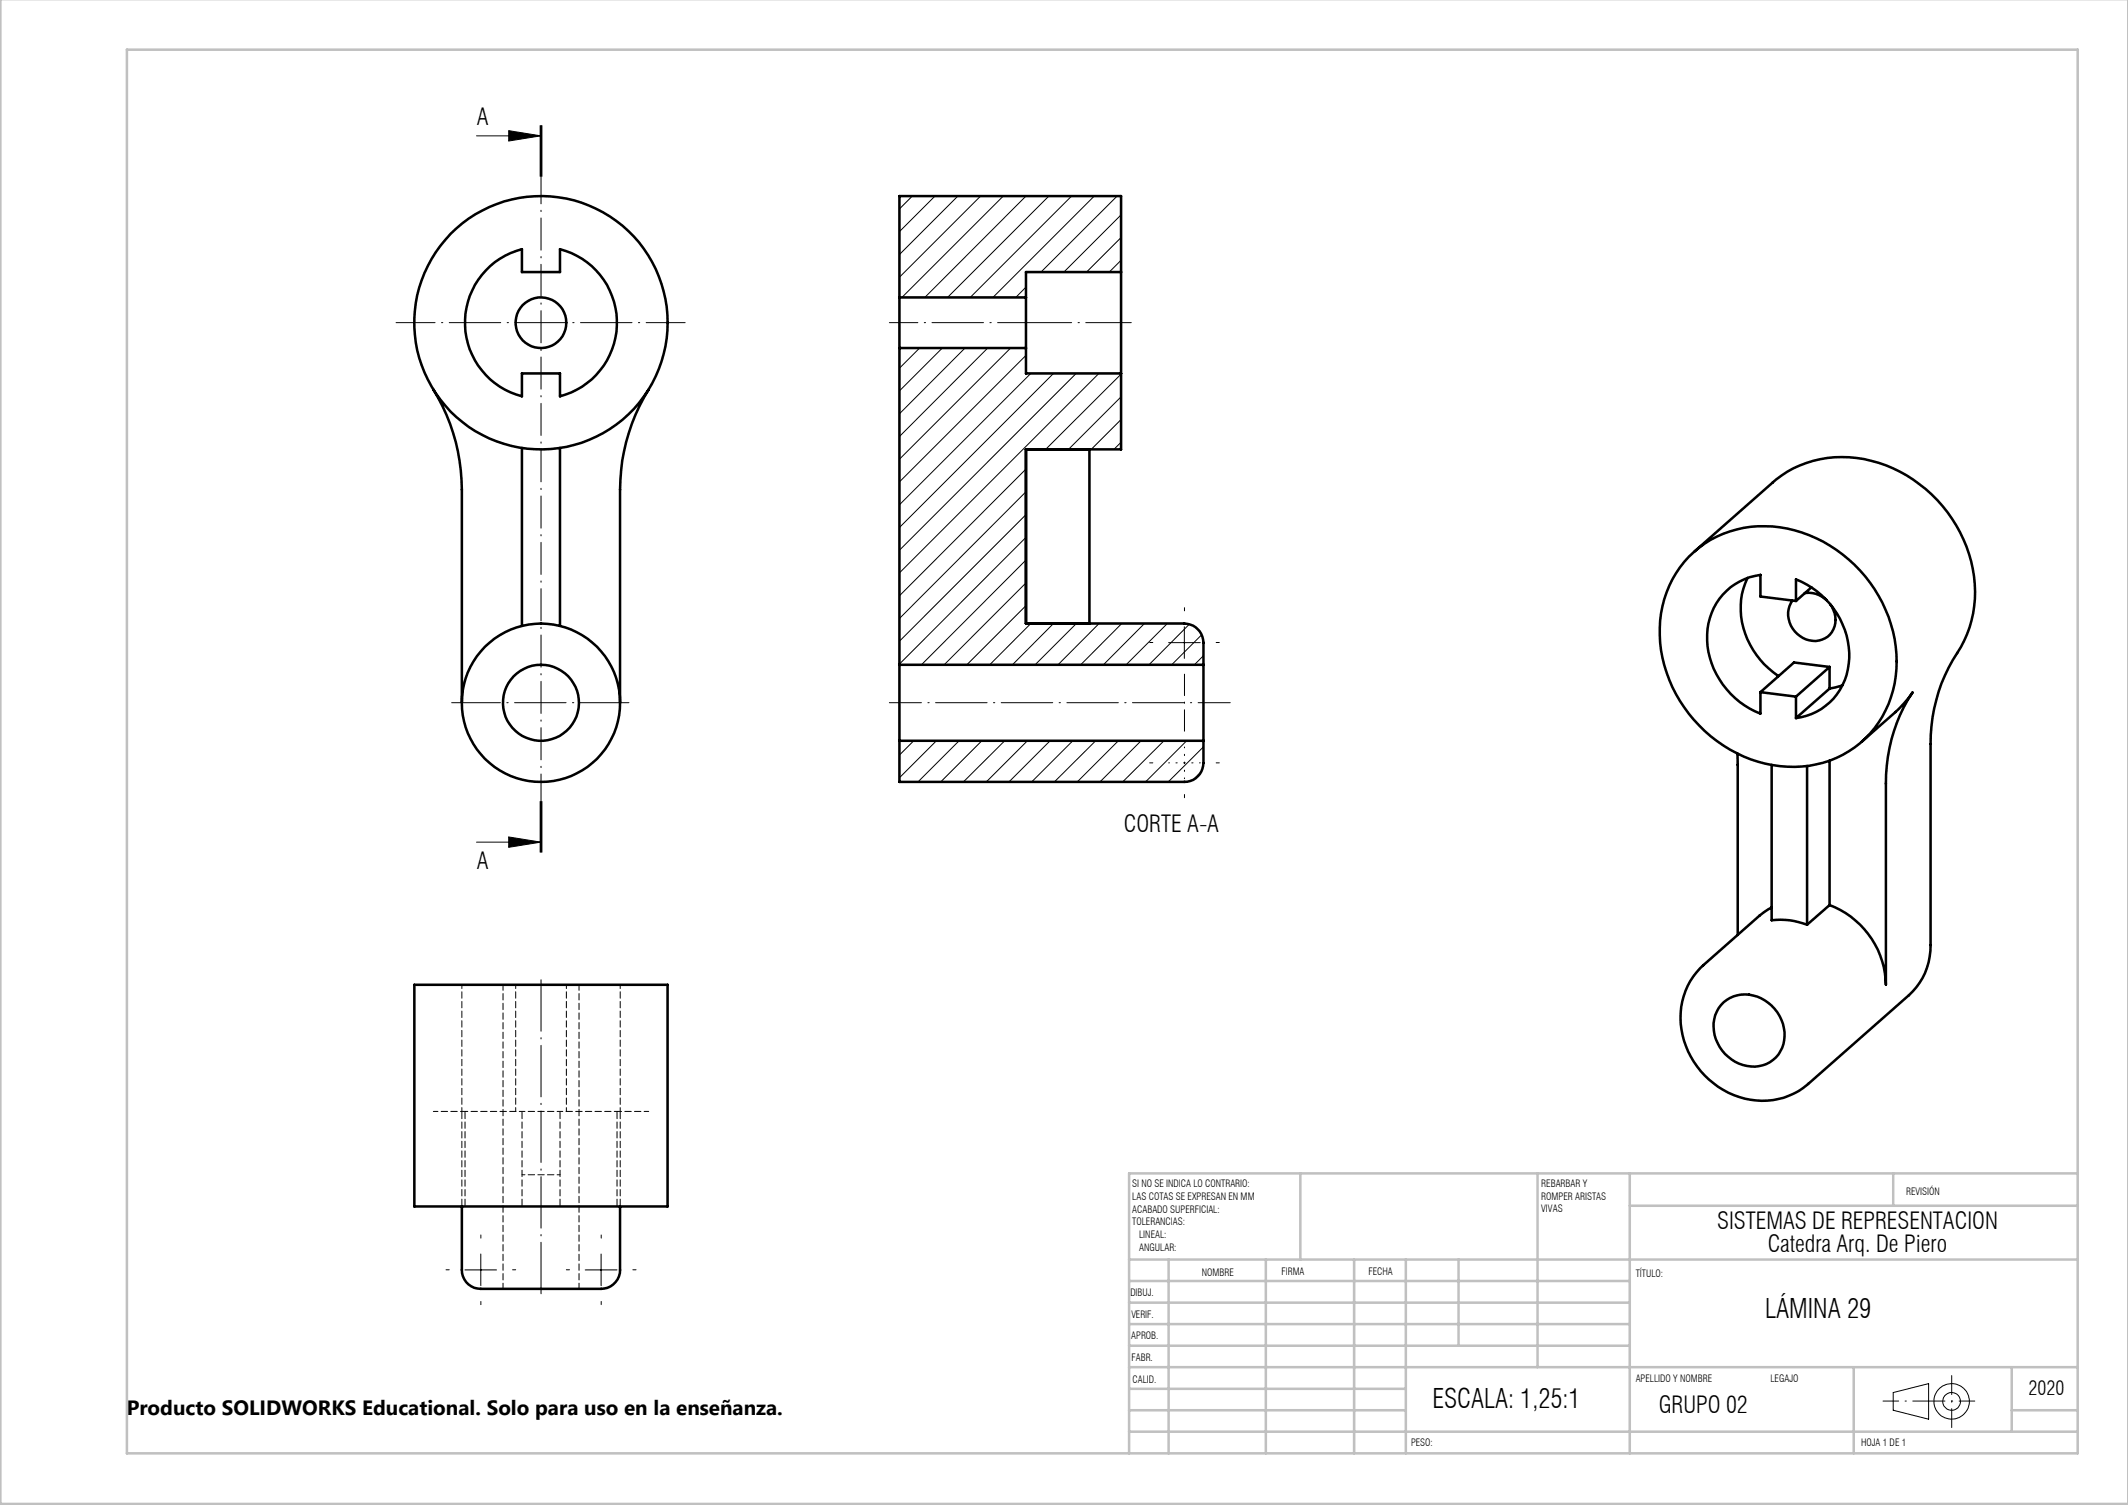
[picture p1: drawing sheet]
<svg xmlns="http://www.w3.org/2000/svg" width="420mm" height="297mm" viewBox="0 0 420 297" stroke-linecap="round" stroke-linejoin="round" font-family="sans-serif">
<g fill="none" stroke="#000" stroke-width=".2">
<path d="M94.1 26.8h12.7M100.4 25.8l6.4 1-6.4 1zM106.6 24.8v10M106.8 24.8v10M107 24.8v10M180.1 38.7l-2.6 2.5M184.5 38.7l-7 7M189.1 38.7l-11.6 11.5M193.5 38.7l-16 16M198 38.7l-20 20M202.5 38.7l-20 20M207 38.7l-20 20"/>
<path d="M211.5 38.7l-20 20M216 38.7l-20 20M220.5 38.7l-15 15M202.5 56.7l-2 2M221.3 42.4l-11.3 11.3M221.3 46.9l-6.8 6.8M221.3 51.4l-2.4 2.3M181.5 68.7l-4 4M186 68.7l-8.5 8.4M190.5 68.7l-13 13M194.9 68.7l-17.4 17.4M199.5 68.7l-22 21.9"/>
<path d="M202.5 70.1l-25 25M203.4 73.7l-25.9 25.9M207.9 73.7l-30.4 30.4M212.4 73.7l-34.9 34.9M216.9 73.7l-39.4 39.4M221.3 73.8l-14.9 14.9M221.3 78.3l-10.4 10.4M202.5 92.6l-25 25M202.5 97l-25 25.1M221.3 82.8l-5.9 5.9M221.3 87.3l-1.4 1.4M202.5 101.6l-25 24.9"/>
<path d="M202.5 106l-25 25.1M202.5 110.5l-20.6 20.7M202.5 115l-16.2 16.2M202.5 119.5l-11.7 11.7M203.4 123l-8.1 8.2M207.9 123l-8.1 8.2M212.4 123l-8.1 8.2M216.9 123l-8.1 8.2M221.4 123l-8.1 8.2M225.9 123l-8.1 8.2M230.4 123l-8.1 8.2M230.6 126.8h6.3"/>
<path d="M233.8 123.7v6.2M234.7 123.2l-7.9 8M237.2 125.3l-6 5.9M237.5 129.4l-1.8 1.8M106.6 158.2v10M106.8 158.2v10M107 158.2v10zM180.3 146.2l-2.8 2.8M184.8 146.2l-7.3 7.3M189.3 146.2l-8.1 8.1M193.8 146.2l-8.1 8.1M198.3 146.2l-8.2 8.1"/>
<path d="M202.8 146.2l-8.1 8.1M207.3 146.2l-8.2 8.1M211.7 146.2l-8.1 8.1M216.3 146.2l-8.2 8.1M220.7 146.2l-8.1 8.1M225.2 146.2l-8.1 8.1M229.7 146.2l-8.1 8.1M234.2 146.2l-8.1 8.1M237.1 152.3l-1.6 1.6M237.5 147.4l-6.9 6.9M94.1 166.2h12.7M100.4 165.2l6.4 1-6.4 1z"/>
<path d="M91.8 250.6h6.2M94.9 247.5v6.2M115.5 250.6h6.3M118.6 247.5v6.2M373.7 274.8l6.9-1.8v7.1l-6.9-1.8z"/>
<circle cx="385.2" cy="276.6" r="1.75"/>
<circle cx="385.2" cy="276.5" r="3.5"/>
</g>
<path d="M371.6 276.5h18.2" fill="none" stroke="#000" stroke-width=".2" stroke-dasharray="6.3 1.3 .3 1.3" stroke-dashoffset="3.3"/>
<path d="M385.2 271.5v10.2" fill="none" stroke="#000" stroke-width=".2" stroke-dasharray="6.3 1.3 .3 1.3" stroke-dashoffset="2.6"/>
<g fill="none" stroke="#c0c0c0" stroke-width=".5">
<path d="M.1 -.1v296.9h419.9M25 9.8h385.1v277h-385.1zM256.6 231.6v17M303.5 231.6v38.2M321.7 231.6v55.2M321.7 237.9h88.4M373.7 231.6v6.3M410.1 231.6h-187.3v55.2M222.8 248.6h187.3M222.8 257.1h98.9M222.8 252.8h98.9M230.6 248.6v38.2"/>
<path d="M249.8 248.6v38.2M267.3 248.6v38.2M277.5 248.6v38.2M287.9 248.6v17M222.8 265.6h98.9M222.8 261.3h98.9M222.8 278.3h54.7M222.8 274.1h54.7M222.8 269.8h187.3M365.9 269.8v17M397.1 278.3h13M397.1 269.8v12.7"/>
<path d="M222.8 282.5h187.3"/>
</g>
<g fill="none" stroke="#000" stroke-width=".2" stroke-dasharray="10.2 1.3 .3 1.3">
<path d="M227.5 126.8h-.6M233.8 120.5v-.6M240 126.8h.7M227.5 150.5h-.6M233.8 156.8v.6M240 150.5h.7M88.7 250.6h-.7M94.9 244.3v-.6M94.9 256.8v.7M101.2 250.6h.6M112.4 250.6h-.6M118.7 244.3v-.6"/>
<path d="M118.7 256.8v.7M124.9 250.6h.6"/>
</g>
<path d="M233.8 150.5v-3.1M233.8 150.5h-3.1M233.8 150.5v3.2M233.8 150.5h3.1" fill="none" stroke="#000" stroke-width=".2" stroke-dasharray="10.2 1.3 .3 1.3" stroke-dashoffset="10"/>
<path d="M233.8 144.3v-11.3" fill="none" stroke="#000" stroke-width=".2" stroke-dasharray="10.2 1.3 .3 1.3" stroke-dashoffset="5.9"/>
<path d="M106.8 24.8v143.4" fill="none" stroke="#000" stroke-width=".2" stroke-dasharray="6.3 1.3 .3 1.3" stroke-dashoffset=".1"/>
<path d="M106.8 256.3v-64" fill="none" stroke="#000" stroke-width=".2" stroke-dasharray="10.2 1.3 .3 1.3" stroke-dashoffset="-1"/>
<path d="M223.3 63.7h-20.8" fill="none" stroke="#000" stroke-width=".2" stroke-dasharray="10.2 1.3 .3 1.3" stroke-dashoffset="1.2"/>
<path d="M202.5 63.7h-27" fill="none" stroke="#000" stroke-width=".2" stroke-dasharray="10.2 1.3 .3 1.3" stroke-dashoffset="4.5"/>
<path d="M242.8 138.7h-67.3" fill="none" stroke="#000" stroke-width=".2" stroke-dasharray="10.2 1.3 .3 1.3" stroke-dashoffset="3.8"/>
<path d="M89.1 138.7h35" fill="none" stroke="#000" stroke-width=".2" stroke-dasharray="10.2 1.3 .3 1.3" stroke-dashoffset=".5"/>
<path d="M135.2 63.7h-57" fill="none" stroke="#000" stroke-width=".2" stroke-dasharray="10.2 1.3 .3 1.3" stroke-dashoffset="2.5"/>
<path d="M100.4 25.8l6.4 1-6.4 1zM100.4 165.2l6.4 1-6.4 1z" fill="#000"/>
<g fill="none" stroke="#000" stroke-width=".5">
<path d="M95.9 53.4a14.8 14.8 0 0 1 7.1-4.2v4.5h7.5v-4.5a15 15 0 0 1 11.3 14.5 15 15 0 0 1-11.3 14.5v-4.5h-7.5v4.5a15 15 0 0 1-7.1-24.8zM177.5 58.7v10M177.5 58.7h25M202.5 58.7v10M221.3 53.7v20M221.3 53.7h-18.8v5M221.3 53.7v-15h-43.8v20M85.5 76.9a37.8 37.8 0 0 1 5.7 19.7v42.1M128 76.9a37.8 37.8 0 0 0-5.6 19.7v42.1M177.5 68.7v62.5M177.5 68.7h25M202.5 68.7v5h18.8"/>
<path d="M221.3 73.7v15h-18.8v34.3h31.3a3.9 3.9 0 0 1 3.7 3.8v4.4M103 88.4v35.1M110.5 88.4v35.1M215 88.7v34.3M333.3 109.9a21.5 21.5 0 0 1 23.8-4.3 27.4 27.4 0 0 1 17.2 26.4 20.2 20.2 0 0 1-23 19.2 27.3 27.3 0 0 1-23.6-28.8 20.9 20.9 0 0 1 5.6-12.5zM334.4 108.8l15.5-13.6a21.7 21.7 0 0 1 22.3-3.4 27.5 27.5 0 0 1 17.6 26.4 22.6 22.6 0 0 1-4.4 12.1 33 33 0 0 0-4.4 16.5v39.7a12.9 12.9 0 0 1-4.2 9.9l-19.9 17.5a14.4 14.4 0 0 1-18.7-.1 15.8 15.8 0 0 1-4.6-20.2l1.2-1.7 1.4-1.4 11-9.8 2.5-1.6M344.9 114a14.9 14.9 0 0 0 2.5 16.2 18.3 18.3 0 0 0 3.6 3.2M353.8 118.5a5.2 5.2 0 0 0 .2 5.9 5.2 5.2 0 0 0 5.6 1.8 4.4 4.4 0 0 0 1.6-6.9M354.5 118.6v-4.3a16.1 16.1 0 0 1 10 18.9 11.9 11.9 0 0 1-10 8.5M354.5 118.6l-7-.9v-4.3a12.2 12.2 0 0 0-10.5 14.1 16.6 16.6 0 0 0 10.5 13.3v-4.2M356.2 117a5.1 5.1 0 0 1 4.3 1.4M357.5 115.9l-3 2.7"/>
<path d="M177.5 131.2v15M177.5 131.2h60M237.5 131.2v15M347.5 136.6l7 .9M354.5 137.5v4.2M361.1 135.9l-6.6 5.8M361.1 131.6l-7-.9-6.6 5.9M361.1 131.6l-6.6 5.9M361.1 131.6v4.3M363.6 135.3l-2.5 .6M177.5 146.2v8.1h56.3a3.8 3.8 0 0 0 3.7-3.7v-4.4M177.5 146.2h60"/>
<path d="M342.9 148.7l.1 35.8M349.7 151v30.6a14.4 14.4 0 0 1 7 .9M356.7 151.2v31.3M361.1 150.1v28.5M367.5 146.3l7.4-6.5 2.6-3.1a32 32 0 0 0-5.3 17.9v39.7a17.2 17.2 0 0 0-11.1-15.7M361.1 178.6l-4.4 3.9M81.8 194.3h50v43.8h-50zM340.2 197.8a7.1 7.1 0 0 1 10 1.3 7 7 0 0 1-.2 10.1 7.2 7.2 0 0 1-10.1-1.9 7.1 7.1 0 0 1 .3-9.5zM91.2 238.1v12.5a3.9 3.9 0 0 0 4.6 3.7h21.4a6.8 6.8 0 0 0 3.3-.4 3.7 3.7 0 0 0 1.9-3.3v-12.5"/>
<circle cx="106.8" cy="63.7" r="25"/>
<circle cx="106.8" cy="63.7" r="5"/>
<circle cx="106.8" cy="138.7" r="15.6"/>
<circle cx="106.8" cy="138.7" r="7.5"/>
</g>
<path d="M85.5 219.3h6.3M121.8 219.3h6.2" fill="none" stroke="#000" stroke-width=".2" stroke-dasharray="1.3 .6" stroke-dashoffset=".4"/>
<path d="M103 219.3h-11.2M110.5 219.3h-7.5M121.8 219.3h-11.3M103 231.8h7.5" fill="none" stroke="#000" stroke-width=".2" stroke-dasharray="1.3 .6" stroke-dashoffset=".7"/>
<path d="M91.2 219.3v18.8M91.8 219.3v18.8M103 238.1v-18.8M110.5 238.1v-18.8M121.8 238.1v-18.8M122.4 238.1v-18.8" fill="none" stroke="#000" stroke-width=".2" stroke-dasharray="1.3 .6" stroke-dashoffset="-.2"/>
<path d="M101.8 194.3v25M91.2 219.3v-25M111.8 219.3v-25M122.4 219.3v-25" fill="none" stroke="#000" stroke-width=".2" stroke-dasharray="1.3 .6" stroke-dashoffset=".5"/>
<path d="M99.3 194.3v60M114.3 254.3v-60" fill="none" stroke="#000" stroke-width=".2" stroke-dasharray="1.3 .6" stroke-dashoffset=".2"/>
<g font-size="5.3">
<text x="348.4" y="260.1">LÁMINA 29</text>
<text x="282.7" y="277.9">ESCALA: 1,25:1</text>
</g>
<g font-size="4.6">
<text x="94.1" y="24.8">A</text>
<text x="221.8" y="164.3">CORTE A-A</text>
<text x="94.1" y="171.5">A</text>
<text x="338.9" y="242.5">SISTEMAS DE REPRESENTACION</text>
<text x="348.9" y="247.1">Catedra Arq. De Piero</text>
<text x="327.4" y="278.7">GRUPO 02</text>
</g>
<text font-size="4.1" x="25" y="279.3">Producto SOLIDWORKS Educational. Solo para uso en la enseñanza.</text>
<text font-size="3.9" x="400.4" y="275.3">2020</text>
<g font-size="2">
<text x="223.5" y="234.3">SI NO SE INDICA LO CONTRARIO:</text>
<text x="223.5" y="236.8">LAS COTAS SE EXPRESAN EN MM</text>
<text x="223.5" y="239.3">ACABADO SUPERFICIAL:</text>
<text x="304.2" y="234.2">REBARBAR Y</text>
<text x="304.2" y="236.7">ROMPER ARISTAS</text>
<text x="304.2" y="239.2">VIVAS</text>
<text x="376.2" y="235.9">REVISIÓN</text>
<text x="223.5" y="241.8">TOLERANCIAS:</text>
<text x="224.8" y="244.3">LINEAL:</text>
<text x="224.8" y="246.8">ANGULAR:</text>
<text x="237.2" y="251.7">NOMBRE</text>
<text x="252.9" y="251.7">FIRMA</text>
<text x="270.1" y="251.7">FECHA</text>
<text x="322.8" y="252">TÍTULO:</text>
<text x="223.1" y="255.8">DIBUJ.</text>
<text x="223.3" y="260.1">VERIF.</text>
<text x="223.3" y="264.2">APROB.</text>
<text x="223.3" y="268.5">FABR.</text>
<text x="223.6" y="272.9">CALID.</text>
<text x="322.8" y="272.8">APELLIDO Y NOMBRE</text>
<text x="349.4" y="272.8">LEGAJO</text>
<text x="278.5" y="285.3">PESO:</text>
<text x="367.3" y="285.3">HOJA 1 DE 1</text>
</g>
</svg>
